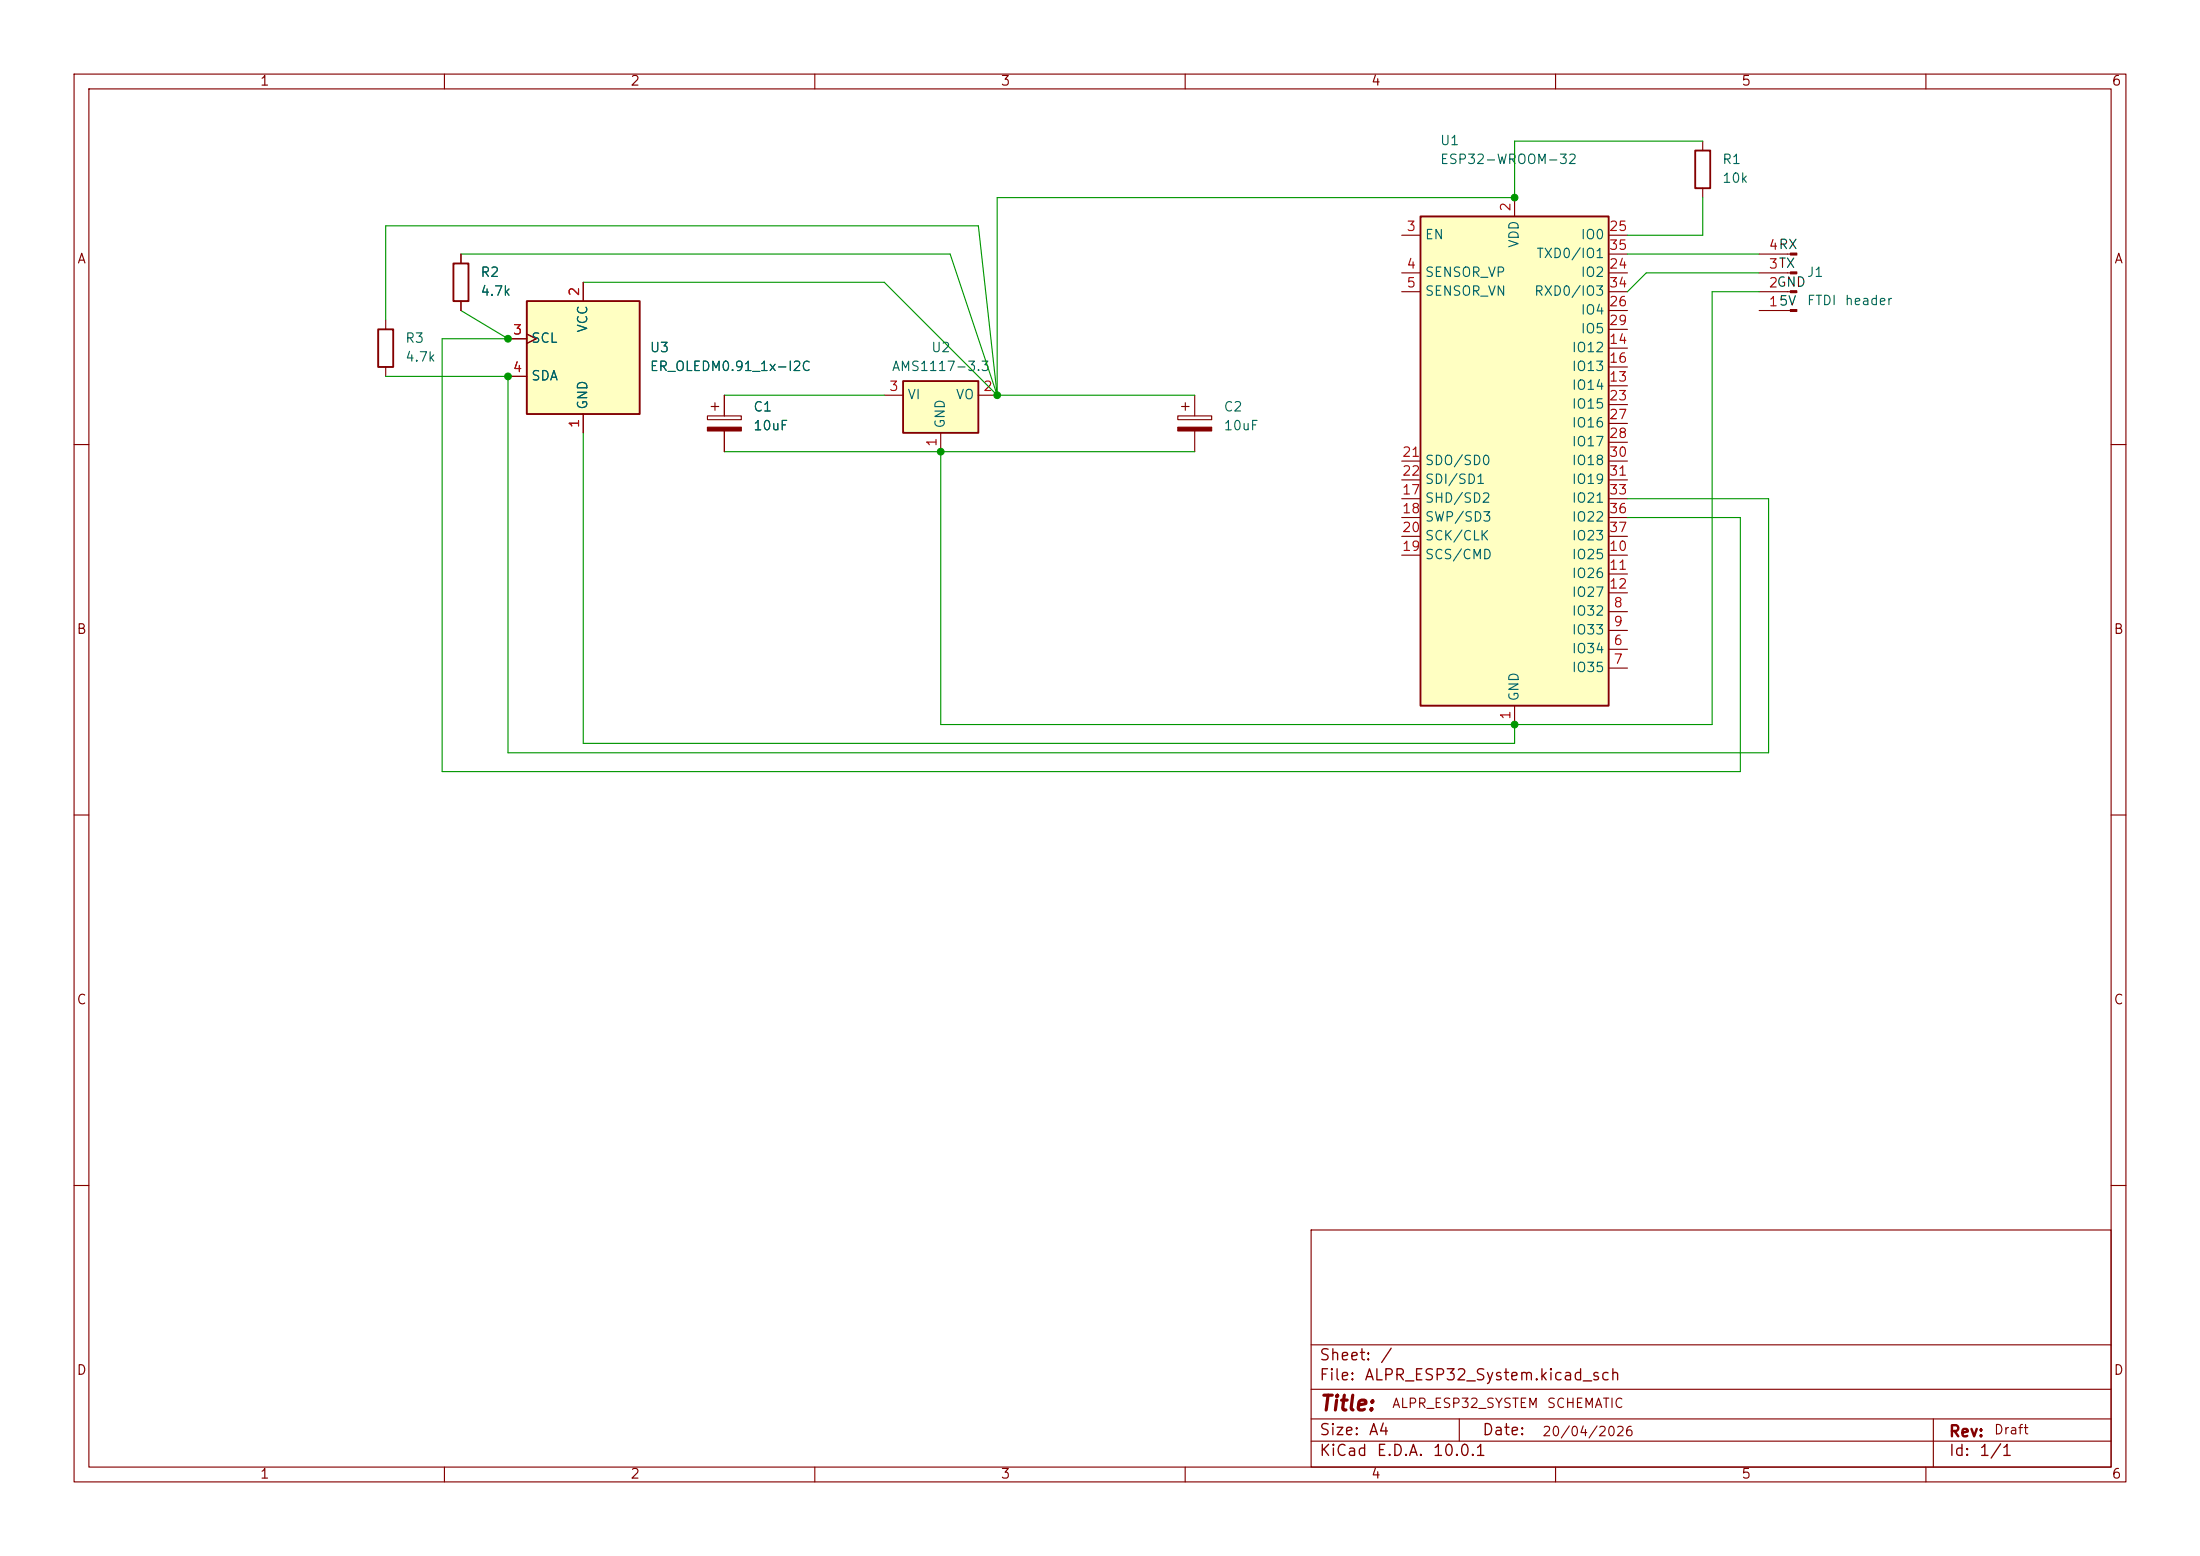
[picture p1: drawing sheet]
(kicad_sch
 (version 20260306)
 (generator "eeschema")
 (generator_version "10.0")
 (paper "A4")
 (lib_symbols
  (symbol "Connector:Conn_01x04_Pin"
   (pin_names
    (offset 1.016) (hide yes)) (exclude_from_sim no) (in_bom yes) (on_board yes)
   (in_pos_files yes)
   (duplicate_pin_numbers_are_jumpers no)
   (property "Reference" "J" (at 0 5.08 0) (show_name no) (do_not_autoplace no) (effects (font (size 1.27 1.27))))
   (property "Value" "Conn_01x04_Pin" (at 0 -7.62 0) (show_name no) (do_not_autoplace no) (effects (font (size 1.27 1.27))))
   (property "Footprint" "" (at 0 0 0) (show_name no) (do_not_autoplace no) (hide yes) (effects (font (size 1.27 1.27))))
   (property "Datasheet" "" (at 0 0 0) (show_name no) (do_not_autoplace no) (hide yes) (effects (font (size 1.27 1.27))))
   (property "Description" "Generic connector, single row, 01x04, script generated" (at 0 0 0) (show_name no) (do_not_autoplace no) (hide yes) (effects (font (size 1.27 1.27))))
   (property "ki_locked" "" (at 0 0 0) (show_name no) (do_not_autoplace no) (effects (font (size 1.27 1.27))))
   (symbol "Conn_01x04_Pin_1_1"
    (rectangle (start 0.8636 2.667) (end 0 2.413) (stroke (width 0.1524) (type default)) (fill (type outline)))
    (rectangle (start 0.8636 0.127) (end 0 -0.127) (stroke (width 0.1524) (type default)) (fill (type outline)))
    (rectangle (start 0.8636 -2.413) (end 0 -2.667) (stroke (width 0.1524) (type default)) (fill (type outline)))
    (rectangle (start 0.8636 -4.953) (end 0 -5.207) (stroke (width 0.1524) (type default)) (fill (type outline)))
    (polyline (pts (xy 1.27 2.54) (xy 0.8636 2.54)) (stroke (width 0.1524) (type default)) (fill (type none)))
    (polyline (pts (xy 1.27 0) (xy 0.8636 0)) (stroke (width 0.1524) (type default)) (fill (type none)))
    (polyline (pts (xy 1.27 -2.54) (xy 0.8636 -2.54)) (stroke (width 0.1524) (type default)) (fill (type none)))
    (polyline (pts (xy 1.27 -5.08) (xy 0.8636 -5.08)) (stroke (width 0.1524) (type default)) (fill (type none)))
    (pin passive line (at 5.08 2.54 180) (length 3.81) (name "Pin_1" (effects (font (size 1.27 1.27)))) (number "1" (effects (font (size 1.27 1.27)))))
    (pin passive line (at 5.08 0 180) (length 3.81) (name "Pin_2" (effects (font (size 1.27 1.27)))) (number "2" (effects (font (size 1.27 1.27)))))
    (pin passive line (at 5.08 -2.54 180) (length 3.81) (name "Pin_3" (effects (font (size 1.27 1.27)))) (number "3" (effects (font (size 1.27 1.27)))))
    (pin passive line (at 5.08 -5.08 180) (length 3.81) (name "Pin_4" (effects (font (size 1.27 1.27)))) (number "4" (effects (font (size 1.27 1.27))))))
   (embedded_fonts no))
  (symbol "Device:C_Polarized"
   (pin_numbers (hide yes))
   (pin_names
    (offset 0.254)) (exclude_from_sim no) (in_bom yes) (on_board yes)
   (in_pos_files yes)
   (duplicate_pin_numbers_are_jumpers no)
   (property "Reference" "C" (at 0.635 2.54 0) (show_name no) (do_not_autoplace no) (effects (font (size 1.27 1.27)) (justify left)))
   (property "Value" "C_Polarized" (at 0.635 -2.54 0) (show_name no) (do_not_autoplace no) (effects (font (size 1.27 1.27)) (justify left)))
   (property "Footprint" "" (at 0.9652 -3.81 0) (show_name no) (do_not_autoplace no) (hide yes) (effects (font (size 1.27 1.27))))
   (property "Datasheet" "" (at 0 0 0) (show_name no) (do_not_autoplace no) (hide yes) (effects (font (size 1.27 1.27))))
   (property "Description" "Polarized capacitor" (at 0 0 0) (show_name no) (do_not_autoplace no) (hide yes) (effects (font (size 1.27 1.27))))
   (symbol "C_Polarized_0_1"
    (rectangle (start -2.286 0.508) (end 2.286 1.016) (stroke (width 0) (type default)) (fill (type none)))
    (polyline (pts (xy -1.778 2.286) (xy -0.762 2.286)) (stroke (width 0) (type default)) (fill (type none)))
    (polyline (pts (xy -1.27 2.794) (xy -1.27 1.778)) (stroke (width 0) (type default)) (fill (type none)))
    (rectangle (start 2.286 -0.508) (end -2.286 -1.016) (stroke (width 0) (type default)) (fill (type outline))))
   (symbol "C_Polarized_1_1"
    (pin passive line (at 0 3.81 270) (length 2.794) (name "" (effects (font (size 1.27 1.27)))) (number "1" (effects (font (size 1.27 1.27)))))
    (pin passive line (at 0 -3.81 90) (length 2.794) (name "" (effects (font (size 1.27 1.27)))) (number "2" (effects (font (size 1.27 1.27))))))
   (embedded_fonts no))
  (symbol "Device:R"
   (pin_numbers (hide yes))
   (pin_names
    (offset 0)) (exclude_from_sim no) (in_bom yes) (on_board yes)
   (in_pos_files yes)
   (duplicate_pin_numbers_are_jumpers no)
   (property "Reference" "R" (at 2.032 0 90) (show_name no) (do_not_autoplace no) (effects (font (size 1.27 1.27))))
   (property "Value" "R" (at 0 0 90) (show_name no) (do_not_autoplace no) (effects (font (size 1.27 1.27))))
   (property "Footprint" "" (at -1.778 0 90) (show_name no) (do_not_autoplace no) (hide yes) (effects (font (size 1.27 1.27))))
   (property "Datasheet" "" (at 0 0 0) (show_name no) (do_not_autoplace no) (hide yes) (effects (font (size 1.27 1.27))))
   (property "Description" "Resistor" (at 0 0 0) (show_name no) (do_not_autoplace no) (hide yes) (effects (font (size 1.27 1.27))))
   (symbol "R_0_1"
    (rectangle (start -1.016 -2.54) (end 1.016 2.54) (stroke (width 0.254) (type default)) (fill (type none))))
   (symbol "R_1_1"
    (pin passive line (at 0 3.81 270) (length 1.27) (name "" (effects (font (size 1.27 1.27)))) (number "1" (effects (font (size 1.27 1.27)))))
    (pin passive line (at 0 -3.81 90) (length 1.27) (name "" (effects (font (size 1.27 1.27)))) (number "2" (effects (font (size 1.27 1.27))))))
   (embedded_fonts no))
  (symbol "Display_Graphic:ER_OLEDM0.91_1x-I2C" (exclude_from_sim no) (in_bom yes) (on_board yes)
   (in_pos_files yes)
   (duplicate_pin_numbers_are_jumpers no)
   (property "Reference" "U" (at 0 0 0) (show_name no) (do_not_autoplace no) (effects (font (size 1.27 1.27))))
   (property "Value" "ER_OLEDM0.91_1x-I2C" (at 14.224 -10.668 0) (show_name no) (do_not_autoplace no) (effects (font (size 1.27 1.27))))
   (property "Footprint" "Display:ER_OLEDM0.91_1x-I2C" (at 18.034 -12.7 0) (show_name no) (do_not_autoplace no) (hide yes) (effects (font (size 1.27 1.27))))
   (property "Datasheet" "https://www.buydisplay.com/download/manual/ER-OLEDM0.91-1_Datasheet.pdf" (at 42.672 -14.732 0) (show_name no) (do_not_autoplace no) (hide yes) (effects (font (size 1.27 1.27))))
   (property "Description" "SSD1306 OLED module, 0.91 inch, 128x32, I2C" (at 26.67 -16.764 0) (show_name no) (do_not_autoplace no) (hide yes) (effects (font (size 1.27 1.27))))
   (symbol "ER_OLEDM0.91_1x-I2C_1_1"
    (rectangle (start -7.62 7.62) (end 7.62 -7.62) (stroke (width 0.254) (type solid)) (fill (type background)))
    (pin power_in line (at 0 -10.16 90) (length 2.54) (name "GND" (effects (font (size 1.27 1.27)))) (number "1" (effects (font (size 1.27 1.27)))))
    (pin power_in line (at 0 10.16 270) (length 2.54) (name "VCC" (effects (font (size 1.27 1.27)))) (number "2" (effects (font (size 1.27 1.27)))))
    (pin input clock (at -10.16 2.54 0) (length 2.54) (name "SCL" (effects (font (size 1.27 1.27)))) (number "3" (effects (font (size 1.27 1.27)))))
    (pin bidirectional line (at -10.16 -2.54 0) (length 2.54) (name "SDA" (effects (font (size 1.27 1.27)))) (number "4" (effects (font (size 1.27 1.27))))))
   (embedded_fonts no))
  (symbol "RF_Module:ESP32-WROOM-32" (exclude_from_sim no) (in_bom yes) (on_board yes)
   (in_pos_files yes)
   (duplicate_pin_numbers_are_jumpers no)
   (property "Reference" "U" (at -12.7 34.29 0) (show_name no) (do_not_autoplace no) (effects (font (size 1.27 1.27)) (justify left)))
   (property "Value" "ESP32-WROOM-32" (at 1.27 34.29 0) (show_name no) (do_not_autoplace no) (effects (font (size 1.27 1.27)) (justify left)))
   (property "Footprint" "RF_Module:ESP32-WROOM-32" (at 0 -38.1 0) (show_name no) (do_not_autoplace no) (hide yes) (effects (font (size 1.27 1.27))))
   (property "Datasheet" "https://www.espressif.com/sites/default/files/documentation/esp32-wroom-32_datasheet_en.pdf" (at -7.62 1.27 0) (show_name no) (do_not_autoplace no) (hide yes) (effects (font (size 1.27 1.27))))
   (property "Description" "RF Module, ESP32-D0WDQ6 SoC, Wi-Fi 802.11b/g/n, Bluetooth, BLE, 32-bit, 2.7-3.6V, onboard antenna, SMD" (at 0 0 0) (show_name no) (do_not_autoplace no) (hide yes) (effects (font (size 1.27 1.27))))
   (symbol "ESP32-WROOM-32_0_1"
    (rectangle (start -12.7 33.02) (end 12.7 -33.02) (stroke (width 0.254) (type default)) (fill (type background))))
   (symbol "ESP32-WROOM-32_1_1"
    (pin power_in line (at 0 -35.56 90) (length 2.54) (name "GND" (effects (font (size 1.27 1.27)))) (number "1" (effects (font (size 1.27 1.27)))))
    (pin power_in line (at 0 35.56 270) (length 2.54) (name "VDD" (effects (font (size 1.27 1.27)))) (number "2" (effects (font (size 1.27 1.27)))))
    (pin input line (at -15.24 30.48 0) (length 2.54) (name "EN" (effects (font (size 1.27 1.27)))) (number "3" (effects (font (size 1.27 1.27)))))
    (pin input line (at -15.24 25.4 0) (length 2.54) (name "SENSOR_VP" (effects (font (size 1.27 1.27)))) (number "4" (effects (font (size 1.27 1.27)))))
    (pin input line (at -15.24 22.86 0) (length 2.54) (name "SENSOR_VN" (effects (font (size 1.27 1.27)))) (number "5" (effects (font (size 1.27 1.27)))))
    (pin input line (at 15.24 -25.4 180) (length 2.54) (name "IO34" (effects (font (size 1.27 1.27)))) (number "6" (effects (font (size 1.27 1.27)))))
    (pin input line (at 15.24 -27.94 180) (length 2.54) (name "IO35" (effects (font (size 1.27 1.27)))) (number "7" (effects (font (size 1.27 1.27)))))
    (pin bidirectional line (at 15.24 -20.32 180) (length 2.54) (name "IO32" (effects (font (size 1.27 1.27)))) (number "8" (effects (font (size 1.27 1.27)))))
    (pin bidirectional line (at 15.24 -22.86 180) (length 2.54) (name "IO33" (effects (font (size 1.27 1.27)))) (number "9" (effects (font (size 1.27 1.27)))))
    (pin bidirectional line (at 15.24 -12.7 180) (length 2.54) (name "IO25" (effects (font (size 1.27 1.27)))) (number "10" (effects (font (size 1.27 1.27)))))
    (pin bidirectional line (at 15.24 -15.24 180) (length 2.54) (name "IO26" (effects (font (size 1.27 1.27)))) (number "11" (effects (font (size 1.27 1.27)))))
    (pin bidirectional line (at 15.24 -17.78 180) (length 2.54) (name "IO27" (effects (font (size 1.27 1.27)))) (number "12" (effects (font (size 1.27 1.27)))))
    (pin bidirectional line (at 15.24 10.16 180) (length 2.54) (name "IO14" (effects (font (size 1.27 1.27)))) (number "13" (effects (font (size 1.27 1.27)))))
    (pin bidirectional line (at 15.24 15.24 180) (length 2.54) (name "IO12" (effects (font (size 1.27 1.27)))) (number "14" (effects (font (size 1.27 1.27)))))
    (pin passive line (at 0 -35.56 90) (length 2.54) (hide yes) (name "GND" (effects (font (size 1.27 1.27)))) (number "15" (effects (font (size 1.27 1.27)))))
    (pin bidirectional line (at 15.24 12.7 180) (length 2.54) (name "IO13" (effects (font (size 1.27 1.27)))) (number "16" (effects (font (size 1.27 1.27)))))
    (pin bidirectional line (at -15.24 -5.08 0) (length 2.54) (name "SHD/SD2" (effects (font (size 1.27 1.27)))) (number "17" (effects (font (size 1.27 1.27)))))
    (pin bidirectional line (at -15.24 -7.62 0) (length 2.54) (name "SWP/SD3" (effects (font (size 1.27 1.27)))) (number "18" (effects (font (size 1.27 1.27)))))
    (pin bidirectional line (at -15.24 -12.7 0) (length 2.54) (name "SCS/CMD" (effects (font (size 1.27 1.27)))) (number "19" (effects (font (size 1.27 1.27)))))
    (pin bidirectional line (at -15.24 -10.16 0) (length 2.54) (name "SCK/CLK" (effects (font (size 1.27 1.27)))) (number "20" (effects (font (size 1.27 1.27)))))
    (pin bidirectional line (at -15.24 0 0) (length 2.54) (name "SDO/SD0" (effects (font (size 1.27 1.27)))) (number "21" (effects (font (size 1.27 1.27)))))
    (pin bidirectional line (at -15.24 -2.54 0) (length 2.54) (name "SDI/SD1" (effects (font (size 1.27 1.27)))) (number "22" (effects (font (size 1.27 1.27)))))
    (pin bidirectional line (at 15.24 7.62 180) (length 2.54) (name "IO15" (effects (font (size 1.27 1.27)))) (number "23" (effects (font (size 1.27 1.27)))))
    (pin bidirectional line (at 15.24 25.4 180) (length 2.54) (name "IO2" (effects (font (size 1.27 1.27)))) (number "24" (effects (font (size 1.27 1.27)))))
    (pin bidirectional line (at 15.24 30.48 180) (length 2.54) (name "IO0" (effects (font (size 1.27 1.27)))) (number "25" (effects (font (size 1.27 1.27)))))
    (pin bidirectional line (at 15.24 20.32 180) (length 2.54) (name "IO4" (effects (font (size 1.27 1.27)))) (number "26" (effects (font (size 1.27 1.27)))))
    (pin bidirectional line (at 15.24 5.08 180) (length 2.54) (name "IO16" (effects (font (size 1.27 1.27)))) (number "27" (effects (font (size 1.27 1.27)))))
    (pin bidirectional line (at 15.24 2.54 180) (length 2.54) (name "IO17" (effects (font (size 1.27 1.27)))) (number "28" (effects (font (size 1.27 1.27)))))
    (pin bidirectional line (at 15.24 17.78 180) (length 2.54) (name "IO5" (effects (font (size 1.27 1.27)))) (number "29" (effects (font (size 1.27 1.27)))))
    (pin bidirectional line (at 15.24 0 180) (length 2.54) (name "IO18" (effects (font (size 1.27 1.27)))) (number "30" (effects (font (size 1.27 1.27)))))
    (pin bidirectional line (at 15.24 -2.54 180) (length 2.54) (name "IO19" (effects (font (size 1.27 1.27)))) (number "31" (effects (font (size 1.27 1.27)))))
    (pin no_connect line (at -12.7 -27.94 0) (length 2.54) (hide yes) (name "NC" (effects (font (size 1.27 1.27)))) (number "32" (effects (font (size 1.27 1.27)))))
    (pin bidirectional line (at 15.24 -5.08 180) (length 2.54) (name "IO21" (effects (font (size 1.27 1.27)))) (number "33" (effects (font (size 1.27 1.27)))))
    (pin bidirectional line (at 15.24 22.86 180) (length 2.54) (name "RXD0/IO3" (effects (font (size 1.27 1.27)))) (number "34" (effects (font (size 1.27 1.27)))))
    (pin bidirectional line (at 15.24 27.94 180) (length 2.54) (name "TXD0/IO1" (effects (font (size 1.27 1.27)))) (number "35" (effects (font (size 1.27 1.27)))))
    (pin bidirectional line (at 15.24 -7.62 180) (length 2.54) (name "IO22" (effects (font (size 1.27 1.27)))) (number "36" (effects (font (size 1.27 1.27)))))
    (pin bidirectional line (at 15.24 -10.16 180) (length 2.54) (name "IO23" (effects (font (size 1.27 1.27)))) (number "37" (effects (font (size 1.27 1.27)))))
    (pin passive line (at 0 -35.56 90) (length 2.54) (hide yes) (name "GND" (effects (font (size 1.27 1.27)))) (number "38" (effects (font (size 1.27 1.27)))))
    (pin passive line (at 0 -35.56 90) (length 2.54) (hide yes) (name "GND" (effects (font (size 1.27 1.27)))) (number "39" (effects (font (size 1.27 1.27))))))
   (embedded_fonts no))
  (symbol "Regulator_Linear:AMS1117-3.3" (exclude_from_sim no) (in_bom yes) (on_board yes)
   (in_pos_files yes)
   (duplicate_pin_numbers_are_jumpers no)
   (property "Reference" "U" (at -3.81 3.175 0) (show_name no) (do_not_autoplace no) (effects (font (size 1.27 1.27))))
   (property "Value" "AMS1117-3.3" (at 0 3.175 0) (show_name no) (do_not_autoplace no) (effects (font (size 1.27 1.27)) (justify left)))
   (property "Footprint" "Package_TO_SOT_SMD:SOT-223-3_TabPin2" (at 0 5.08 0) (show_name no) (do_not_autoplace no) (hide yes) (effects (font (size 1.27 1.27))))
   (property "Datasheet" "http://www.advanced-monolithic.com/pdf/ds1117.pdf" (at 2.54 -6.35 0) (show_name no) (do_not_autoplace no) (hide yes) (effects (font (size 1.27 1.27))))
   (property "Description" "1A Low Dropout regulator, positive, 3.3V fixed output, SOT-223" (at 0 0 0) (show_name no) (do_not_autoplace no) (hide yes) (effects (font (size 1.27 1.27))))
   (symbol "AMS1117-3.3_0_1"
    (rectangle (start -5.08 -5.08) (end 5.08 1.905) (stroke (width 0.254) (type default)) (fill (type background))))
   (symbol "AMS1117-3.3_1_1"
    (pin power_in line (at 0 -7.62 90) (length 2.54) (name "GND" (effects (font (size 1.27 1.27)))) (number "1" (effects (font (size 1.27 1.27)))))
    (pin power_out line (at 7.62 0 180) (length 2.54) (name "VO" (effects (font (size 1.27 1.27)))) (number "2" (effects (font (size 1.27 1.27)))))
    (pin power_in line (at -7.62 0 0) (length 2.54) (name "VI" (effects (font (size 1.27 1.27)))) (number "3" (effects (font (size 1.27 1.27))))))
   (embedded_fonts no)))
 (text "ALPR_ESP32_SYSTEM SCHEMATIC"
  (exclude_from_sim no)
  (at 203.454 189.738 0)
  (effects (font (size 1.27 1.27) (color 132 0 0 1))))
 (text "20/04/2026"
  (exclude_from_sim no)
  (at 214.376 193.548 0)
  (effects (font (size 1.27 1.27) (color 132 0 0 1))))
 (text "Draft"
  (exclude_from_sim no)
  (at 271.526 193.294 0)
  (effects (font (size 1.27 1.27) (color 132 0 0 1))))
 (junction
  (at 68.58 45.72)
  (diameter 0)
  (color 0 0 0 0))
 (junction
  (at 68.58 50.8)
  (diameter 0)
  (color 0 0 0 0))
 (junction
  (at 134.62 53.34)
  (diameter 0)
  (color 0 0 0 0))
 (junction
  (at 204.47 97.79)
  (diameter 0)
  (color 0 0 0 0))
 (junction
  (at 204.47 26.67)
  (diameter 0)
  (color 0 0 0 0))
 (junction
  (at 127 60.96)
  (diameter 0)
  (color 0 0 0 0))
 (wire
  (pts (xy 97.79 53.34) (xy 119.38 53.34))
  (stroke (width 0) (type default)))
 (wire
  (pts (xy 52.07 30.48) (xy 132.08 30.48))
  (stroke (width 0) (type default)))
 (wire
  (pts (xy 78.74 38.1) (xy 119.38 38.1))
  (stroke (width 0) (type default)))
 (wire
  (pts (xy 68.58 50.8) (xy 68.58 101.6))
  (stroke (width 0) (type default)))
 (wire
  (pts (xy 68.58 101.6) (xy 238.76 101.6))
  (stroke (width 0) (type default)))
 (wire
  (pts (xy 134.62 26.67) (xy 204.47 26.67))
  (stroke (width 0) (type default)))
 (wire
  (pts (xy 238.76 67.31) (xy 238.76 101.6))
  (stroke (width 0) (type default)))
 (wire
  (pts (xy 237.49 39.37) (xy 231.14 39.37))
  (stroke (width 0) (type default)))
 (wire
  (pts (xy 59.69 45.72) (xy 59.69 104.14))
  (stroke (width 0) (type default)))
 (wire
  (pts (xy 119.38 38.1) (xy 134.62 53.34))
  (stroke (width 0) (type default)))
 (wire
  (pts (xy 132.08 30.48) (xy 134.62 53.34))
  (stroke (width 0) (type default)))
 (wire
  (pts (xy 127 60.96) (xy 161.29 60.96))
  (stroke (width 0) (type default)))
 (wire
  (pts (xy 231.14 39.37) (xy 231.14 97.79))
  (stroke (width 0) (type default)))
 (wire
  (pts (xy 234.95 69.85) (xy 234.95 104.14))
  (stroke (width 0) (type default)))
 (wire
  (pts (xy 78.74 58.42) (xy 78.74 100.33))
  (stroke (width 0) (type default)))
 (wire
  (pts (xy 59.69 45.72) (xy 68.58 45.72))
  (stroke (width 0) (type default)))
 (wire
  (pts (xy 219.71 69.85) (xy 234.95 69.85))
  (stroke (width 0) (type default)))
 (wire
  (pts (xy 237.49 36.83) (xy 222.25 36.83))
  (stroke (width 0) (type default)))
 (wire
  (pts (xy 52.07 50.8) (xy 68.58 50.8))
  (stroke (width 0) (type default)))
 (wire
  (pts (xy 62.23 34.29) (xy 128.27 34.29))
  (stroke (width 0) (type default)))
 (wire
  (pts (xy 234.95 104.14) (xy 59.69 104.14))
  (stroke (width 0) (type default)))
 (wire
  (pts (xy 229.87 31.75) (xy 229.87 26.67))
  (stroke (width 0) (type default)))
 (wire
  (pts (xy 78.74 100.33) (xy 204.47 100.33))
  (stroke (width 0) (type default)))
 (wire
  (pts (xy 97.79 60.96) (xy 127 60.96))
  (stroke (width 0) (type default)))
 (wire
  (pts (xy 219.71 34.29) (xy 237.49 34.29))
  (stroke (width 0) (type default)))
 (wire
  (pts (xy 127 60.96) (xy 127 97.79))
  (stroke (width 0) (type default)))
 (wire
  (pts (xy 62.23 41.91) (xy 68.58 45.72))
  (stroke (width 0) (type default)))
 (wire
  (pts (xy 204.47 97.79) (xy 231.14 97.79))
  (stroke (width 0) (type default)))
 (wire
  (pts (xy 127 97.79) (xy 204.47 97.79))
  (stroke (width 0) (type default)))
 (wire
  (pts (xy 128.27 34.29) (xy 134.62 53.34))
  (stroke (width 0) (type default)))
 (wire
  (pts (xy 219.71 67.31) (xy 238.76 67.31))
  (stroke (width 0) (type default)))
 (wire
  (pts (xy 134.62 26.67) (xy 134.62 53.34))
  (stroke (width 0) (type default)))
 (wire
  (pts (xy 229.87 19.05) (xy 204.47 19.05))
  (stroke (width 0) (type default)))
 (wire
  (pts (xy 204.47 19.05) (xy 204.47 26.67))
  (stroke (width 0) (type default)))
 (wire
  (pts (xy 222.25 36.83) (xy 219.71 39.37))
  (stroke (width 0) (type default)))
 (wire
  (pts (xy 219.71 31.75) (xy 229.87 31.75))
  (stroke (width 0) (type default)))
 (wire
  (pts (xy 204.47 97.79) (xy 204.47 100.33))
  (stroke (width 0) (type default)))
 (wire
  (pts (xy 52.07 43.18) (xy 52.07 30.48))
  (stroke (width 0) (type default)))
 (wire
  (pts (xy 134.62 53.34) (xy 161.29 53.34))
  (stroke (width 0) (type default)))
 (label "RX"
  (at 240.03 34.29 0)
  (effects (font (size 1.27 1.27)) (justify left bottom)))
 (label "5V"
  (at 242.57 41.91 180)
  (effects (font (size 1.27 1.27)) (justify right bottom)))
 (label "TX"
  (at 240.03 36.83 0)
  (effects (font (size 1.27 1.27)) (justify left bottom)))
 (label "GND"
  (at 243.84 39.37 180)
  (effects (font (size 1.27 1.27)) (justify right bottom)))
 (symbol
  (lib_id "Device:C_Polarized")
  (at 161.29 57.15 0)
  (unit 1)
  (body_style 1)
  (exclude_from_sim no)
  (in_bom yes)
  (on_board yes)
  (in_pos_files yes)
  (dnp no)
  (fields_autoplaced yes)
  (property "Reference" "C2" (at 165.1 54.9909 0) (show_name no) (do_not_autoplace no) (effects (font (size 1.27 1.27)) (justify left)))
  (property "Value" "10uF" (at 165.1 57.5309 0) (show_name no) (do_not_autoplace no) (effects (font (size 1.27 1.27)) (justify left)))
  (property "Footprint" "Capacitor_THT:CP_Radial_D5.0mm_P2.00mm" (at 162.2552 60.96 0) (hide yes) (show_name no) (do_not_autoplace no) (effects (font (size 1.27 1.27))))
  (property "Datasheet" "" (at 161.29 57.15 0) (hide yes) (show_name no) (do_not_autoplace no) (effects (font (size 1.27 1.27))))
  (property "Description" "10uF output capacitor for bulk stability" (at 161.29 57.15 0) (hide yes) (show_name no) (do_not_autoplace no) (effects (font (size 1.27 1.27))))
  (pin "1")
  (pin "2"))
 (symbol
  (lib_id "Connector:Conn_01x04_Pin")
  (at 242.57 39.37 180)
  (unit 1)
  (body_style 1)
  (exclude_from_sim no)
  (in_bom yes)
  (on_board yes)
  (in_pos_files yes)
  (dnp no)
  (property "Reference" "J1" (at 243.84 36.8299 0) (show_name no) (do_not_autoplace no) (effects (font (size 1.27 1.27)) (justify right)))
  (property "Value" "FTDI header" (at 243.84 40.64 0) (show_name no) (do_not_autoplace no) (effects (font (size 1.27 1.27)) (justify right)))
  (property "Footprint" "Connector_PinHeader_1.00mm:PinHeader_1x04_P1.00mm_Horizontal" (at 242.57 39.37 0) (hide yes) (show_name no) (do_not_autoplace no) (effects (font (size 1.27 1.27))))
  (property "Datasheet" "" (at 242.57 39.37 0) (hide yes) (show_name no) (do_not_autoplace no) (effects (font (size 1.27 1.27))))
  (property "Description" "Generic connector, single row, 01x04, script generated" (at 242.57 39.37 0) (hide yes) (show_name no) (do_not_autoplace no) (effects (font (size 1.27 1.27))))
  (pin "2")
  (pin "3")
  (pin "1")
  (pin "4"))
 (symbol
  (lib_id "Regulator_Linear:AMS1117-3.3")
  (at 127 53.34 0)
  (unit 1)
  (body_style 1)
  (exclude_from_sim no)
  (in_bom yes)
  (on_board yes)
  (in_pos_files yes)
  (dnp no)
  (fields_autoplaced yes)
  (property "Reference" "U2" (at 127 46.99 0) (show_name no) (do_not_autoplace no) (effects (font (size 1.27 1.27))))
  (property "Value" "AMS1117-3.3" (at 127 49.53 0) (show_name no) (do_not_autoplace no) (effects (font (size 1.27 1.27))))
  (property "Footprint" "Package_TO_SOT_SMD:SOT-223-3_TabPin2" (at 127 48.26 0) (hide yes) (show_name no) (do_not_autoplace no) (effects (font (size 1.27 1.27))))
  (property "Datasheet" "http://www.advanced-monolithic.com/pdf/ds1117.pdf" (at 129.54 59.69 0) (hide yes) (show_name no) (do_not_autoplace no) (effects (font (size 1.27 1.27))))
  (property "Description" "1A Low Dropout regulator, positive, 3.3V fixed output, SOT-223" (at 127 53.34 0) (hide yes) (show_name no) (do_not_autoplace no) (effects (font (size 1.27 1.27))))
  (pin "2")
  (pin "3")
  (pin "1"))
 (symbol
  (lib_id "Device:R")
  (at 229.87 22.86 0)
  (unit 1)
  (body_style 1)
  (exclude_from_sim no)
  (in_bom yes)
  (on_board yes)
  (in_pos_files yes)
  (dnp no)
  (fields_autoplaced yes)
  (property "Reference" "R1" (at 232.41 21.5899 0) (show_name no) (do_not_autoplace no) (effects (font (size 1.27 1.27)) (justify left)))
  (property "Value" "10k" (at 232.41 24.1299 0) (show_name no) (do_not_autoplace no) (effects (font (size 1.27 1.27)) (justify left)))
  (property "Footprint" "Resistor_SMD:R_0805_2012Metric" (at 228.092 22.86 90) (hide yes) (show_name no) (do_not_autoplace no) (effects (font (size 1.27 1.27))))
  (property "Datasheet" "" (at 229.87 22.86 0) (hide yes) (show_name no) (do_not_autoplace no) (effects (font (size 1.27 1.27))))
  (property "Description" "pull-up resistor" (at 229.87 22.86 0) (hide yes) (show_name no) (do_not_autoplace no) (effects (font (size 1.27 1.27))))
  (pin "2")
  (pin "1"))
 (symbol
  (lib_id "RF_Module:ESP32-WROOM-32")
  (at 204.47 62.23 0)
  (unit 1)
  (body_style 1)
  (exclude_from_sim no)
  (in_bom yes)
  (on_board yes)
  (in_pos_files yes)
  (dnp no)
  (property "Reference" "U1" (at 194.31 19.05 0) (show_name no) (do_not_autoplace no) (effects (font (size 1.27 1.27)) (justify left)))
  (property "Value" "ESP32-WROOM-32" (at 194.31 21.59 0) (show_name no) (do_not_autoplace no) (effects (font (size 1.27 1.27)) (justify left)))
  (property "Footprint" "RF_Module:ESP32-WROOM-32" (at 204.47 100.33 0) (hide yes) (show_name no) (do_not_autoplace no) (effects (font (size 1.27 1.27))))
  (property "Datasheet" "https://www.espressif.com/sites/default/files/documentation/esp32-wroom-32_datasheet_en.pdf" (at 196.85 60.96 0) (hide yes) (show_name no) (do_not_autoplace no) (effects (font (size 1.27 1.27))))
  (property "Description" "RF Module, ESP32-D0WDQ6 SoC, Wi-Fi 802.11b/g/n, Bluetooth, BLE, 32-bit, 2.7-3.6V, onboard antenna, SMD" (at 204.47 62.23 0) (hide yes) (show_name no) (do_not_autoplace no) (effects (font (size 1.27 1.27))))
  (pin "13")
  (pin "5")
  (pin "6")
  (pin "7")
  (pin "26")
  (pin "14")
  (pin "24")
  (pin "8")
  (pin "18")
  (pin "3")
  (pin "10")
  (pin "2")
  (pin "17")
  (pin "15")
  (pin "20")
  (pin "23")
  (pin "11")
  (pin "9")
  (pin "4")
  (pin "1")
  (pin "12")
  (pin "16")
  (pin "19")
  (pin "21")
  (pin "22")
  (pin "25")
  (pin "29")
  (pin "34")
  (pin "35")
  (pin "36")
  (pin "27")
  (pin "37")
  (pin "31")
  (pin "30")
  (pin "32")
  (pin "28")
  (pin "33")
  (pin "38")
  (pin "39"))
 (symbol
  (lib_id "Device:R")
  (at 52.07 46.99 0)
  (unit 1)
  (body_style 1)
  (exclude_from_sim no)
  (in_bom yes)
  (on_board yes)
  (in_pos_files yes)
  (dnp no)
  (fields_autoplaced yes)
  (property "Reference" "R3" (at 54.61 45.7199 0) (show_name no) (do_not_autoplace no) (effects (font (size 1.27 1.27)) (justify left)))
  (property "Value" "4.7k" (at 54.61 48.2599 0) (show_name no) (do_not_autoplace no) (effects (font (size 1.27 1.27)) (justify left)))
  (property "Footprint" "Resistor_SMD:R_0805_2012Metric" (at 50.292 46.99 90) (hide yes) (show_name no) (do_not_autoplace no) (effects (font (size 1.27 1.27))))
  (property "Datasheet" "" (at 52.07 46.99 0) (hide yes) (show_name no) (do_not_autoplace no) (effects (font (size 1.27 1.27))))
  (property "Description" "Resistor" (at 52.07 46.99 0) (hide yes) (show_name no) (do_not_autoplace no) (effects (font (size 1.27 1.27))))
  (pin "2")
  (pin "1"))
 (symbol
  (lib_id "Device:C_Polarized")
  (at 97.79 57.15 0)
  (unit 1)
  (body_style 1)
  (exclude_from_sim no)
  (in_bom yes)
  (on_board yes)
  (in_pos_files yes)
  (dnp no)
  (fields_autoplaced yes)
  (property "Reference" "C1" (at 101.6 54.9909 0) (show_name no) (do_not_autoplace no) (effects (font (size 1.27 1.27)) (justify left)))
  (property "Value" "10uF" (at 101.6 57.5309 0) (show_name no) (do_not_autoplace no) (effects (font (size 1.27 1.27)) (justify left)))
  (property "Footprint" "Capacitor_THT:CP_Radial_D5.0mm_P2.00mm" (at 98.7552 60.96 0) (hide yes) (show_name no) (do_not_autoplace no) (effects (font (size 1.27 1.27))))
  (property "Datasheet" "" (at 97.79 57.15 0) (hide yes) (show_name no) (do_not_autoplace no) (effects (font (size 1.27 1.27))))
  (property "Description" "Polarized capacitor" (at 97.79 57.15 0) (hide yes) (show_name no) (do_not_autoplace no) (effects (font (size 1.27 1.27))))
  (pin "2")
  (pin "1"))
 (symbol
  (lib_id "Device:R")
  (at 62.23 38.1 0)
  (unit 1)
  (body_style 1)
  (exclude_from_sim no)
  (in_bom yes)
  (on_board yes)
  (in_pos_files yes)
  (dnp no)
  (fields_autoplaced yes)
  (property "Reference" "R2" (at 64.77 36.8299 0) (show_name no) (do_not_autoplace no) (effects (font (size 1.27 1.27)) (justify left)))
  (property "Value" "4.7k" (at 64.77 39.3699 0) (show_name no) (do_not_autoplace no) (effects (font (size 1.27 1.27)) (justify left)))
  (property "Footprint" "Resistor_SMD:R_0805_2012Metric" (at 60.452 38.1 90) (hide yes) (show_name no) (do_not_autoplace no) (effects (font (size 1.27 1.27))))
  (property "Datasheet" "" (at 62.23 38.1 0) (hide yes) (show_name no) (do_not_autoplace no) (effects (font (size 1.27 1.27))))
  (property "Description" "Pull up resistor for OLED" (at 62.23 38.1 0) (hide yes) (show_name no) (do_not_autoplace no) (effects (font (size 1.27 1.27))))
  (pin "2")
  (pin "1"))
 (symbol
  (lib_id "Display_Graphic:ER_OLEDM0.91_1x-I2C")
  (at 78.74 48.26 0)
  (unit 1)
  (body_style 1)
  (exclude_from_sim no)
  (in_bom yes)
  (on_board yes)
  (in_pos_files yes)
  (dnp no)
  (fields_autoplaced yes)
  (property "Reference" "U3" (at 87.63 46.9899 0) (show_name no) (do_not_autoplace no) (effects (font (size 1.27 1.27)) (justify left)))
  (property "Value" "ER_OLEDM0.91_1x-I2C" (at 87.63 49.5299 0) (show_name no) (do_not_autoplace no) (effects (font (size 1.27 1.27)) (justify left)))
  (property "Footprint" "Connector_PinHeader_2.54mm:PinHeader_1x04_P2.54mm_Vertical" (at 96.774 60.96 0) (hide yes) (show_name no) (do_not_autoplace no) (effects (font (size 1.27 1.27))))
  (property "Datasheet" "https://www.buydisplay.com/download/manual/ER-OLEDM0.91-1_Datasheet.pdf" (at 121.412 62.992 0) (hide yes) (show_name no) (do_not_autoplace no) (effects (font (size 1.27 1.27))))
  (property "Description" "SSD1306 OLED module, 0.91 inch, 128x32, I2C" (at 105.41 65.024 0) (hide yes) (show_name no) (do_not_autoplace no) (effects (font (size 1.27 1.27))))
  (pin "3")
  (pin "4")
  (pin "2")
  (pin "1"))
 (sheet_instances
  (path ""
   (page "1")))
 (embedded_fonts no))
